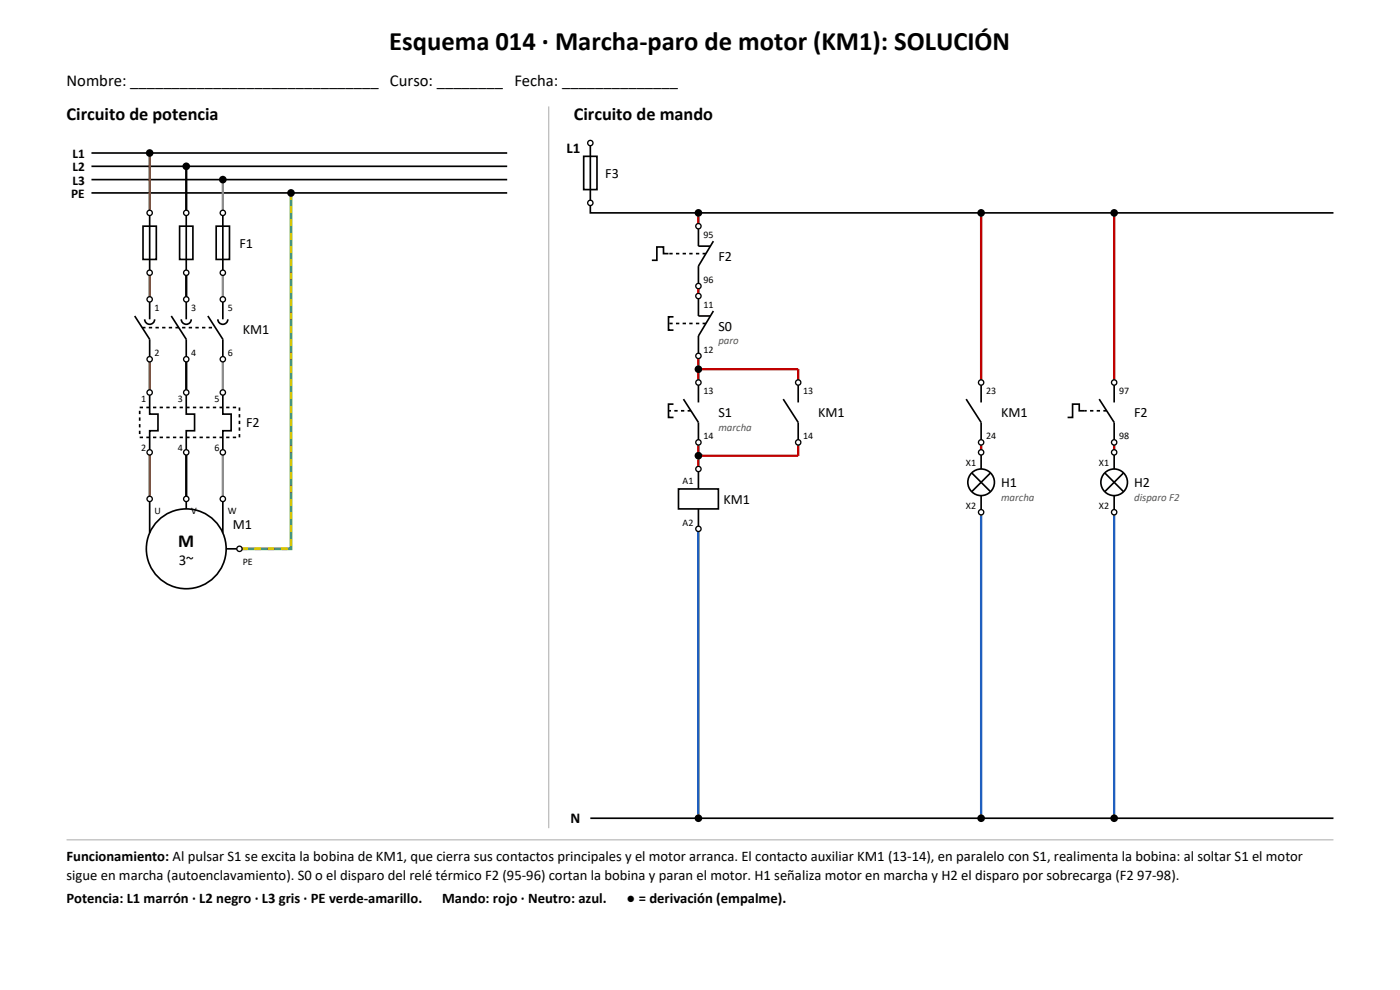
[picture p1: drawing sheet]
<svg xmlns="http://www.w3.org/2000/svg" width="297mm" height="210mm" viewBox="0 0 297 210" stroke-linecap="round" stroke-linejoin="round" font-family="sans-serif">
<path d="M116.4 22.6v153.1M14.1 178.2h268.8" fill="none" stroke="#aaa" stroke-width=".21"/>
<g fill="none" stroke="#000" stroke-width=".35">
<path d="M19.4 32.5h88.2M19.4 35.3h88.2M19.4 38.1h88.2M123.8 33.2h2.8v7h-2.8zM125.2 30.3v14.9h157.7M19.4 40.9h88.2M30.3 48h2.9v7h-2.9zM31.7 45.2v12.7M38.1 48h2.8v7h-2.8zM39.5 45.2v12.7M45.9 48h2.8v7h-2.8zM47.3 45.2v12.7"/>
<path d="M141.8 53.8h-1v-1.4h-1.5v2.8h-1M148.2 48v4.2h2.4M151.3 51.2l-3.1 5.2v4.3M28.6 67l3.1 5v4.2M30.7 67.7a1.06 1.06 0 0 0 1 1.1 1.06 1.06 0 0 0 1.1-1.1M31.7 63.5v4.2M36.3 67l3.2 5v4.2M38.5 67.7a1.06 1.06 0 0 0 1 1.1 1.06 1.06 0 0 0 1.1-1.1M39.5 63.5v4.2M44.1 67l3.2 5v4.2M46.2 67.7a1.06 1.06 0 0 0 1.1 1.1 1.06 1.06 0 0 0 1-1.1M47.3 63.5v4.2"/>
<path d="M142.9 67.2h-1.1v2.8h1.1M148.2 62.8v4.2h2.4M151.3 66l-3.1 5.3v4.2M31.7 83.3v4.5h1.8v3.6h-1.8v4.6M39.5 83.3v4.5h1.8v3.6h-1.8v4.6M47.3 83.3v4.5h1.7v3.6h-1.7v4.6M142.9 85.7h-1.1v2.8h1.1M145 84.7l3.2 4.9v4.2M148.2 81.1v4.3M148.2 99.5v4.2M166.2 84.7l3.1 4.9v4.2M169.3 81.1v4.3"/>
<path d="M205 84.7l3.1 4.9v4.2M208.1 81.1v4.3M208.1 96v3.5M230 87.1h-1v-1.4h-1.5v2.8h-1M233.2 84.7l3.2 4.9v4.2M236.4 81.1v4.3M236.4 96v3.5M31.7 105.8v7.2M39.5 105.8v2.1M47.3 105.8v7.2M48 116.4h2.8M143.9 103.7h8.5v4.2h-8.5z"/>
<path d="M148.2 107.9v4.3M206.2 100.3l3.9 4M208.1 105.1v3.6M210.1 100.3l-3.9 4M234.4 100.3l3.9 4M236.4 105.1v3.6M238.3 100.3l-3.9 4M125.2 173.6h157.7"/>
<circle cx="39.5" cy="116.4" r="8.5"/>
<circle cx="208.1" cy="102.3" r="2.82"/>
<circle cx="236.4" cy="102.3" r="2.82"/>
</g>
<path d="M149.8 53.8h-8M30.2 69.5h15.5M149.8 68.6h-8M29.6 86.4h21.2v6.4h-21.2zM146.6 87.1h-4.8M234.8 87.1h-4.8" fill="none" stroke="#000" stroke-width=".35" stroke-dasharray=".7 .7" stroke-linecap="butt"/>
<path d="M31.7 32.5v12.7M31.7 57.9v5.6M31.7 76.2v7.1M31.7 96v9.8" fill="none" stroke="#8b4513" stroke-width=".49"/>
<path d="M39.5 35.3v9.9M39.5 57.9v5.6M39.5 76.2v7.1M39.5 96v9.8" fill="none" stroke="#000" stroke-width=".49"/>
<path d="M47.3 38.1v7.1M47.3 57.9v5.6M47.3 76.2v7.1M47.3 96v9.8" fill="none" stroke="#8c8c8c" stroke-width=".49"/>
<path d="M61.7 40.9v75.5h-10.9" fill="none" stroke="#2e9e3e" stroke-width=".56"/>
<path d="M61.7 40.9v75.5h-10.9" fill="none" stroke="#e8c800" stroke-width=".56" stroke-dasharray="1.4 1.4" stroke-linecap="butt"/>
<path d="M148.2 45.2v2.8M208.1 45.2v35.9M236.4 45.2v35.9M148.2 60.7v2.1M148.2 75.5v5.6M148.2 78.3h21.1v2.8M148.2 93.8v5.7M169.3 93.8v2.9h-21.1M208.1 93.8v2.2M236.4 93.8v2.2" fill="none" stroke="#c00000" stroke-width=".49"/>
<path d="M148.2 112.2v61.4M208.1 108.7v64.9M236.4 108.7v64.9" fill="none" stroke="#1f5fbf" stroke-width=".49"/>
<g fill="#fff" stroke="#000" stroke-width=".28">
<circle cx="31.7" cy="45.2" r=".56"/>
<circle cx="31.7" cy="57.9" r=".56"/>
<circle cx="39.5" cy="45.2" r=".56"/>
<circle cx="39.5" cy="57.9" r=".56"/>
<circle cx="47.3" cy="45.2" r=".56"/>
<circle cx="47.3" cy="57.9" r=".56"/>
<circle cx="31.7" cy="63.5" r=".56"/>
<circle cx="31.7" cy="76.2" r=".56"/>
<circle cx="39.5" cy="63.5" r=".56"/>
<circle cx="39.5" cy="76.2" r=".56"/>
<circle cx="47.3" cy="63.5" r=".56"/>
<circle cx="47.3" cy="76.2" r=".56"/>
<circle cx="31.7" cy="83.3" r=".56"/>
<circle cx="31.7" cy="96" r=".56"/>
<circle cx="39.5" cy="83.3" r=".56"/>
<circle cx="39.5" cy="96" r=".56"/>
<circle cx="47.3" cy="83.3" r=".56"/>
<circle cx="47.3" cy="96" r=".56"/>
<circle cx="31.7" cy="105.8" r=".56"/>
<circle cx="39.5" cy="105.8" r=".56"/>
<circle cx="47.3" cy="105.8" r=".56"/>
<circle cx="50.8" cy="116.4" r=".56"/>
<circle cx="125.2" cy="30.3" r=".56"/>
<circle cx="125.2" cy="43" r=".56"/>
<circle cx="148.2" cy="48" r=".56"/>
<circle cx="148.2" cy="60.7" r=".56"/>
<circle cx="148.2" cy="62.8" r=".56"/>
<circle cx="148.2" cy="75.5" r=".56"/>
<circle cx="148.2" cy="81.1" r=".56"/>
<circle cx="148.2" cy="93.8" r=".56"/>
<circle cx="169.3" cy="81.1" r=".56"/>
<circle cx="169.3" cy="93.8" r=".56"/>
<circle cx="148.2" cy="99.5" r=".56"/>
<circle cx="148.2" cy="112.2" r=".56"/>
<circle cx="208.1" cy="81.1" r=".56"/>
<circle cx="208.1" cy="93.8" r=".56"/>
<circle cx="208.1" cy="96" r=".56"/>
<circle cx="208.1" cy="108.7" r=".56"/>
<circle cx="236.4" cy="81.1" r=".56"/>
<circle cx="236.4" cy="93.8" r=".56"/>
<circle cx="236.4" cy="96" r=".56"/>
<circle cx="236.4" cy="108.7" r=".56"/>
</g>
<g fill="#000">
<circle cx="31.7" cy="32.5" r=".81"/>
<circle cx="39.5" cy="35.3" r=".81"/>
<circle cx="47.3" cy="38.1" r=".81"/>
<circle cx="61.7" cy="40.9" r=".81"/>
<circle cx="148.2" cy="45.2" r=".81"/>
<circle cx="208.1" cy="45.2" r=".81"/>
<circle cx="236.4" cy="45.2" r=".81"/>
<circle cx="148.2" cy="78.3" r=".81"/>
<circle cx="148.2" cy="96.7" r=".81"/>
<circle cx="148.2" cy="173.6" r=".81"/>
<circle cx="208.1" cy="173.6" r=".81"/>
<circle cx="236.4" cy="173.6" r=".81"/>
</g>
<text font-size="5.6" x="82.6" y="10.6">Esquema 014 · Marcha-paro de motor (KM1): SOLUCIÓN</text>
<g font-size="3.9">
<text x="14.1" y="25.4">Circuito de potencia</text>
<text x="121.7" y="25.4">Circuito de mando</text>
<text x="37.8" y="116.1">M</text>
</g>
<text font-size="3.5" x="14.1" y="18.3">Nombre: ______________________________ Curso: ________ Fecha: ______________</text>
<g font-size="3.2">
<text x="120.2" y="32.5">L1</text>
<text x="37.9" y="119.9">3~</text>
<text x="121" y="174.6">N</text>
</g>
<g font-size="3.1">
<text x="14.1" y="182.7">Funcionamiento: Al pulsar S1 se excita la bobina de KM1, que cierra sus contactos principales y el motor arranca. El contacto auxiliar KM1 (13-14), en paralelo con S1, realimenta la bobina: al soltar S1 el motor</text>
<text x="14.1" y="186.6">sigue en marcha (autoenclavamiento). S0 o el disparo del relé térmico F2 (95-96) cortan la bobina y paran el motor. H1 señaliza motor en marcha y H2 el disparo por sobrecarga (F2 97-98).</text>
<text x="14.1" y="191.6">Potencia: L1 marrón · L2 negro · L3 gris · PE verde-amarillo.</text>
<text x="93.8" y="191.6">Mando: rojo · Neutro: azul.</text>
<text x="132.9" y="191.6">● = derivación (empalme).</text>
</g>
<g font-size="3">
<text x="128.4" y="37.7">F3</text>
<text x="50.8" y="52.6">F1</text>
<text x="152.4" y="55.4">F2</text>
<text x="51.5" y="70.9">KM1</text>
<text x="152.4" y="70.2">S0</text>
<text x="152.4" y="88.5">S1</text>
<text x="173.6" y="88.5">KM1</text>
<text x="212.4" y="88.5">KM1</text>
<text x="240.6" y="88.5">F2</text>
<text x="52.2" y="90.7">F2</text>
<text x="153.5" y="106.9">KM1</text>
<text x="212.4" y="103.4">H1</text>
<text x="240.6" y="103.4">H2</text>
<text x="49.4" y="112.2">M1</text>
</g>
<g font-size="2.8">
<text x="15.4" y="33.5">L1</text>
<text x="15.1" y="42">PE</text>
<text x="15.4" y="36.3">L2</text>
<text x="15.4" y="39.2">L3</text>
</g>
<g font-size="2.3" fill="#555">
<text x="152.4" y="73">paro</text>
<text x="152.4" y="91.4">marcha</text>
<text x="212.4" y="106.2">marcha</text>
<text x="240.6" y="106.2">disparo F2</text>
</g>
<g font-size="2.1">
<text x="149.2" y="50.4">95</text>
<text x="149.2" y="60">96</text>
<text x="32.8" y="66">1</text>
<text x="40.6" y="66">3</text>
<text x="48.3" y="66">5</text>
<text x="149.2" y="65.3">11</text>
<text x="32.8" y="75.5">2</text>
<text x="40.6" y="75.5">4</text>
<text x="48.3" y="75.5">6</text>
<text x="149.2" y="74.8">12</text>
<text x="149.2" y="83.6">13</text>
<text x="170.4" y="83.6">13</text>
<text x="209.2" y="83.6">23</text>
<text x="237.4" y="83.6">97</text>
<text x="30" y="85.4">1</text>
<text x="37.7" y="85.4">3</text>
<text x="45.5" y="85.4">5</text>
<text x="30" y="95.6">2</text>
<text x="37.7" y="95.6">4</text>
<text x="45.5" y="95.6">6</text>
<text x="149.2" y="93.1">14</text>
<text x="170.4" y="93.1">14</text>
<text x="209.2" y="93.1">24</text>
<text x="237.4" y="93.1">98</text>
<text x="204.9" y="98.8">X1</text>
<text x="233.1" y="98.8">X1</text>
<text x="144.8" y="102.7">A1</text>
<text x="204.9" y="107.9">X2</text>
<text x="233.1" y="107.9">X2</text>
<text x="32.8" y="109">U</text>
<text x="40.6" y="109">V</text>
<text x="48.3" y="109">W</text>
<text x="144.8" y="111.5">A2</text>
<text x="51.5" y="119.9">PE</text>
</g>
</svg>
